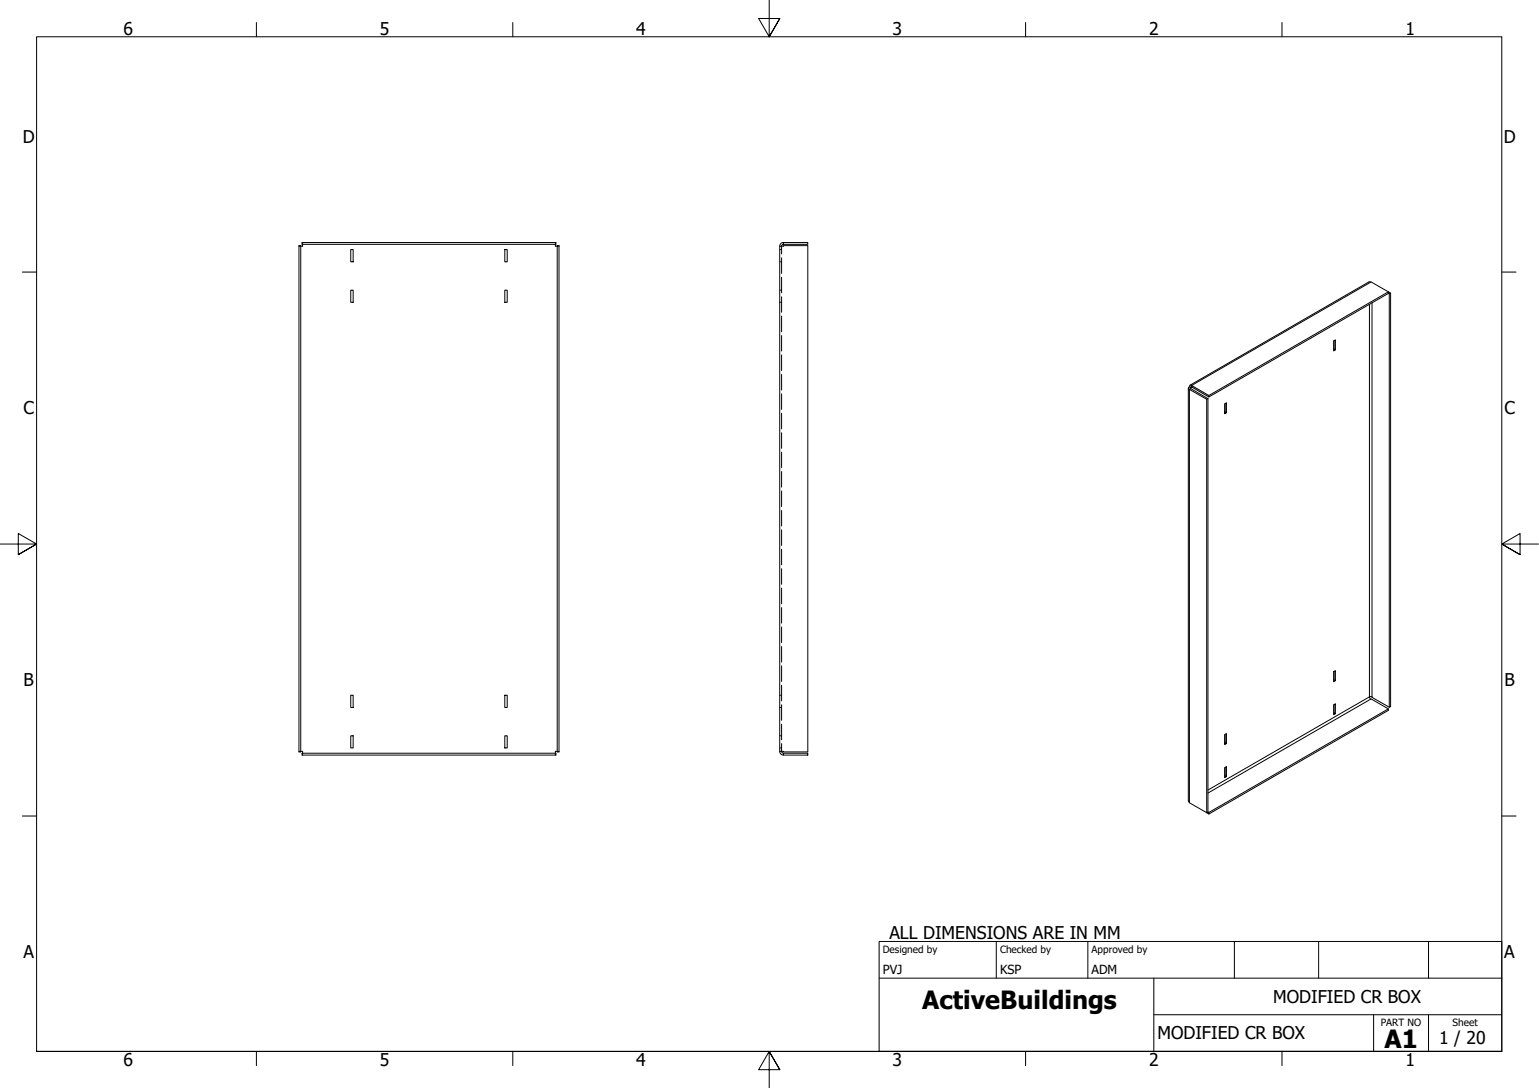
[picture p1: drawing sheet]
<svg xmlns="http://www.w3.org/2000/svg" width="420mm" height="297mm" viewBox="0 0 420 297" stroke-linecap="round" stroke-linejoin="round" font-family="sans-serif">
<!-- layer: Hidden (ISO) -->
<g fill="none" stroke="#000" stroke-width=".27">
<path d="M81.6 67.2h.2M82 67.2h.1M82.6 66.2v.2M82.6 66.5v.2M151.6 66.2v.2M151.6 66.5v.2M152.1 67.2h.2M152.4 67.2h.2M212.9 71.5h.1M212.9 68.1h.1M212.9 79.2h.1M213.2 71.5h.2"/>
<path d="M213.2 68.1h.2M213.2 79.2h.2M213.4 67.2v2.1M213.4 70.4v4.2M213.4 75.7v4.2M212.9 82.5h.1M213.2 82.5h.2M213.4 81v4.2M213.4 86.3v4.3M213.4 91.6v4.2M213.4 96.9v4.3M213.4 102.2v4.3"/>
<path d="M213.4 107.5v4.3M213.4 112.8v4.3M213.4 118.1v4.3M213.4 123.5v4.2M213.4 128.7v4.3M213.4 134.1v4.2M213.4 139.4v4.2M213.4 144.7v4.2M213.4 150v4.2M213.4 155.3v4.2M213.4 160.6v4.2M213.4 165.9v4.2"/>
<path d="M213.4 171.2v4.2M213.4 176.5v4.2M212.9 193.2h.1M212.9 189.8h.1M213.2 193.2h.2M213.2 189.8h.2M213.4 181.8v4.2M213.4 187.1v4.3M213.4 192.4v4.2M213.4 197.7v4.3M81.6 205.1h.2M82 205.1h.1"/>
<path d="M82.6 205.6v.2M82.6 206v.1M151.6 205.6v.2M151.6 206v.1M152.1 205.1h.2M152.4 205.1h.2M212.9 204.2h.1M212.9 200.9h.1M213.2 204.2h.2M213.2 200.9h.2M213.4 203v2.1"/>
</g>
<!-- layer: Visible (ISO) -->
<g fill="none" stroke="#000" stroke-width=".27">
<path d="M81.6 67.1h.5v138.2h-.5zM82.5 66.2h69.3v.5h-69.3zM82.6 66.7v.5h-.5M95.8 68.1h.6v3.4h-.6zM95.8 79.2h.6v3.3h-.6zM137.8 68.1h.7v3.4h-.7zM137.8 79.2h.7v3.3h-.7zM151.6 66.7v.5h.5M152.1 67.1h.5v138.2h-.5zM212.9 67.2l7.6-.1v138.2l-7.6-.2zM213.9 66.2h6.6v.5h-6.6zM213.9 66.2a1.01 1.01 0 0 0-1 1"/>
<path d="M213.9 66.7l-.5 .5M364.2 93v2.3l.4 .2-.5 .3v-2.7l.5-.3v2.7M364.2 95.3l-.1 .1M379 80.1l.3 .1 .3-.2-.6-.3-49 28.3M379 80.1l-49 28.3M379 80.1v-.4l-4.7-2.7h-.6l-48.8 28.1M379.3 80.2v112.9M379.6 80v112.9l-.3 .2M324.4 106v112.6l.3 .6 4.7 2.7 .4-.2M324.7 105.6l.4 .2M324.7 105.6l-.3 .3 .3 .5 .4-.3 4.7 2.7M324.7 106.3l4.7 2.7 .4-.2"/>
<path d="M325.1 105.8l-.1 .3M325.3 105.6l-.2 .2M325.3 105.2l-.3-.1-.3 .5M325.3 105.2l4.7 2.8v.4l-4.7-2.8zM329.4 109v112.9l.6 .3v-.4M329.8 108.8v112.9M334.3 112.6l.5 .1-.5 .3v-2.8l.5-.2v2.7M334.5 110.2v2.3M95.8 189.8h.6v3.4h-.6zM137.8 189.8h.7v3.4h-.7zM364.2 183.3v2.3l.4 .2-.5 .3v-2.7l.5-.3v2.7M364.2 192.3v2.4l.4 .1-.5 .3v-2.7l.5-.3v2.7"/>
<path d="M364.2 185.6l-.1 .1M364.2 194.7h-.1M379 193.5l-49 28.3M379.3 193.1l-4.7-2.8h-.7l.3 .6 4.8 2.6v.4l-49 28.3M82.1 205.1h.5v.5M82.5 205.6h69.3v.5h-69.3zM95.8 200.9h.6v3.3h-.6zM137.8 200.9h.7v3.3h-.7zM152.1 205.1h-.5v.5M212.9 205.1a1.01 1.01 0 0 0 1 1M213.4 205.1l.5 .5M213.9 205.6h6.6v.5h-6.6z"/>
<path d="M334.3 202.9l.5 .1-.5 .3v-2.8l.5-.2v2.7M334.5 200.5v2.3M334.5 209.5v2.3l.3 .2-.5 .3v-2.7l.5-.3v2.7M334.5 211.8l-.2 .1M329.8 221.7l.2 .1"/>
</g>
<!-- layer: Visible Narrow (ISO) -->
<path d="M374.2 77l-48.8 28.2M373.9 83.1v107.2l-44.1 25.4M374.6 82.7v107.6M324.7 106.4v112.6M325.3 105.6l-.2 .2v.3M374.2 190.9l-44.4 25.6" fill="none" stroke="#000" stroke-width=".27"/>
<!-- layer: Border (ISO) -->
<g fill="none" stroke="#000" stroke-width=".27">
<path d="M70 6.1v3.9M140 6.1v3.9M210 0v10l-2.9-5h5.8l-2.9 5 2.9-5M280 6.1v3.9M350 6.1v3.9M6.1 74.3h3.9M410 74.3h3.9M0 148.5h10l-5-2.8v5.7l5-2.9-5 2.9M420 148.5h-10l5-2.8v5.7l-5-2.9 5 2.9M6.1 222.8h3.9M410 222.8h3.9M10 287v-277h400v277h-400h400"/>
<path d="M70 287v3.9M140 287v3.9M212.9 292l-2.9-5 2.9 5h-5.8l2.9-5v10M280 287v3.9M350 287v3.9"/>
</g>
<!-- layer: Title (ISO) -->
<path d="M240 257h170v30h-170zM272 257v10M297 257v10M337 257v10M360 257v10M390 257v10M240 267h170M315 277h95M315 267v20M375 277v10M390 277v10" fill="none" stroke="#000" stroke-width=".27"/>
<g font-size="6.9">
<text x="251.8" y="275.5">ActiveBuildings</text>
<text x="378" y="286.1">A1</text>
</g>
<g font-size="4.8">
<text x="33.7" y="9.6">6</text>
<text x="103.7" y="9.6">5</text>
<text x="173.7" y="9.6">4</text>
<text x="243.7" y="9.6">3</text>
<text x="313.7" y="9.6">2</text>
<text x="383.7" y="9.6">1</text>
<text x="6.2" y="38.9">D</text>
<text x="410.5" y="38.9">D</text>
<text x="6.4" y="113.2">C</text>
<text x="410.7" y="113.2">C</text>
<text x="6.4" y="187.4">B</text>
<text x="410.7" y="187.4">B</text>
<text x="242.8" y="256.3">ALL DIMENSIONS ARE IN MM</text>
<text x="6.4" y="261.7">A</text>
<text x="410.7" y="261.7">A</text>
<text x="347.6" y="273.8">MODIFIED CR BOX</text>
<text x="316" y="283.7">MODIFIED CR BOX</text>
<text x="392.9" y="285">1 / 20</text>
<text x="33.7" y="290.9">6</text>
<text x="103.7" y="290.9">5</text>
<text x="173.7" y="290.9">4</text>
<text x="243.7" y="290.9">3</text>
<text x="313.7" y="290.9">2</text>
<text x="383.7" y="290.9">1</text>
</g>
<g font-size="3.4">
<text x="241" y="266">PVJ</text>
<text x="273" y="266">KSP</text>
<text x="298" y="266">ADM</text>
</g>
<g font-size="2.7">
<text x="241" y="260.1">Designed by</text>
<text x="273" y="260.1">Checked by</text>
<text x="298" y="260.1">Approved by</text>
<text x="376.9" y="280.1">PART NO</text>
<text x="396.6" y="280.1">Sheet</text>
</g>
</svg>
